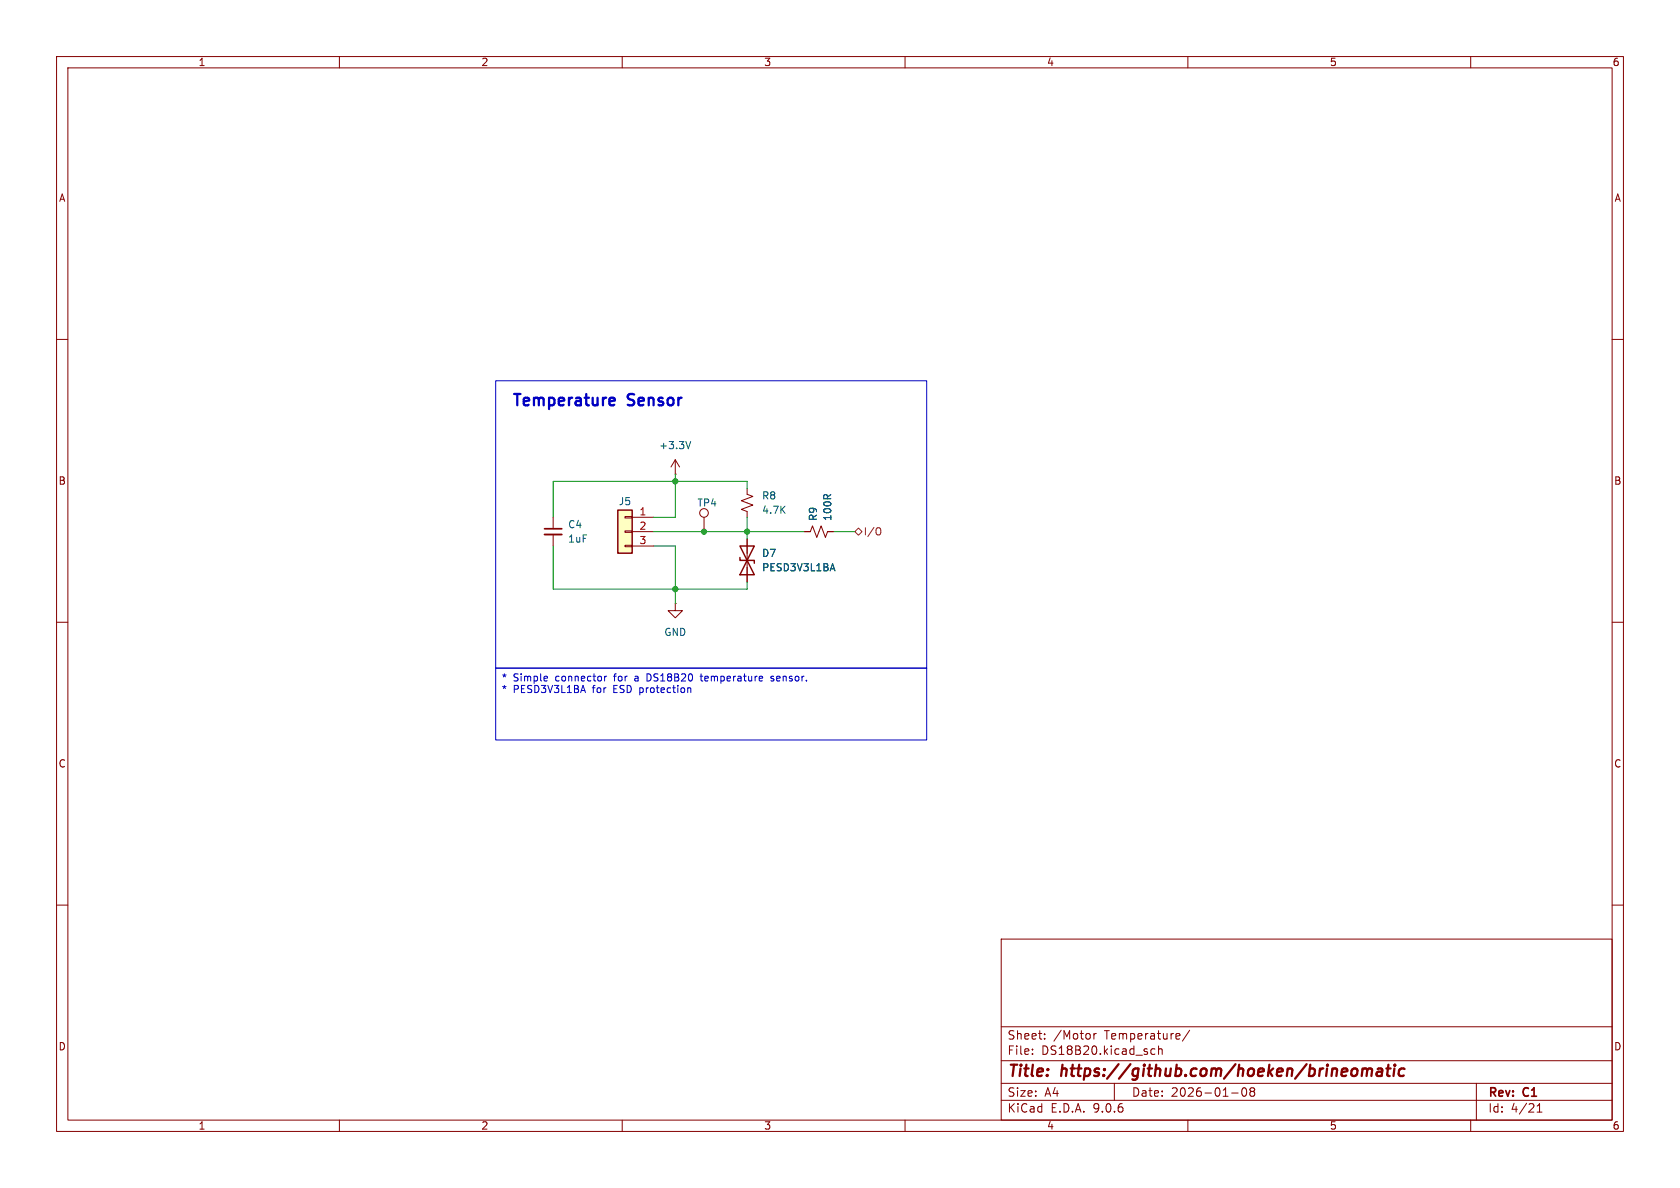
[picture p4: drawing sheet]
<svg xmlns="http://www.w3.org/2000/svg" width="297mm" height="210mm" viewBox="0 0 297 210" stroke-linecap="round" stroke-linejoin="round" font-family="sans-serif">
<g fill="none" stroke="#840000" stroke-width=".18">
<path d="M10 10h277v190h-277zM12 12h273v186h-273zM60 10v2M110 10v2M160 10v2M210 10v2M260 10v2M10 60h2M285 60h2M124.5 91.4v2.6M10 110h2M285 110h2"/>
<path d="M10 160h2M177 166h108v32h-108zM285 160h2M60 198v2M110 198v2M160 198v2M177 194.5h108M177 191.5h108M177 187.5h108M177 181.5h108M182.5 186.3v.1M182.5 185.5v.1"/>
<path d="M184.7 183.6v.1M184.7 182.8v.1M193.4 182.7v1M193.8 182.7l-.3 .1-.1 .2M197 191.5v3M203.5 186.1l.2 .3 .5-.1M204.2 185.5l-.5-.1-.2 .3M204.8 185.5l.2-.1 .4 .1 .1 .9M204.8 184.9v1.5M210 198v2M210.3 182.1l-1.3 2M217.7 193.2h1.2"/>
<path d="M219.7 192.4a.81 .81 0 0 0 .3 1.4l.2-.1 .2-.5-.2-.8M221 192.4v.3l.2 .2M221.2 192.9l-.2 .3v.5l.2 .1 .5-.1 .1-.2-.1-.4-.2-.2M221.2 192.9h.3M221.7 192.4l.1 .3-.3 .2M260 198v2M261 191.5v6.5M271.7 196.6h.9M271.7 195.5l.5-.4v1.5"/>
<circle cx="124.5" cy="90.7" r=".76"/>
</g>
<g fill="none" stroke="#840000" stroke-width=".4">
<path d="M240.9 189.1a.49 .49 0 0 1 .8 .1M240.9 188.9l-.2 1.3M241.7 189.2a.5 .5 0 0 1 .8-.2l-.1 1.2M241.7 189.2l-.1 1M243.6 189l.2-.1 .5 .1v1.2M244.4 189.4h-.7a.4 .4 0 0 0-.4 .4 .4 .4 0 0 0 .3 .4l.7-.1M245.1 188.9h.7M245.5 188.2l-.3 1.7 .1 .2 .4 .1M246.5 188.9l-.2 1.3M246.6 188.2v.2M246.6 188.2l-.1 .1 .1 .1M246.6 188.2l.1 .1-.1 .1"/>
<path d="M248.3 189a.66 .66 0 0 0-1 .3v.5l.1 .3 .2 .1 .6-.1"/>
</g>
<path d="M109.2 90.2h2.6v7.6h-2.6z" fill="#ffffc2"/>
<path d="M109.2 90.2h2.6v7.6h-2.6zM130.8 96.5h2.5l-2.5 5.1h2.5zM130.8 98.6v.5h2.5v.5" fill="none" stroke="#840000" stroke-width=".25"/>
<g fill="none" stroke="#840000" stroke-width=".18">
<path d="M97.8 91.4v2.1M97.8 94.5v2M110.5 91.3h1.3v.3h-1.3zM110.5 93.9h1.3v.2h-1.3zM110.5 96.4h1.3v.2h-1.3zM111.8 91.4h3.8M111.8 94h3.8M111.8 96.5h3.8M119.4 83.8h.1M119.4 81.3l-.8 1.3M119.4 81.3l.7 1.3M119.4 81.3v2.5"/>
<path d="M132.1 86.4v1l1 .4-2 .7 2 .8-2 .7 1 .4v1M132.1 95.3v7.6M142.2 94h1.1l.3-1 .8 2 .8-2 .7 2 .4-1h1M119.4 106.7v1.3h1.2l-1.2 1.2-1.3-1.2h1.3M119.4 106.7h.1"/>
</g>
<path d="M122.1 78l-.4 1.3M147.2 99.6l.4 1.3" fill="none" stroke="#006464" stroke-width=".18"/>
<path d="M96.3 93.5h3" fill="none" stroke="#840000" stroke-width=".3"/>
<path d="M96.3 94.5h3" fill="none" stroke="#840000" stroke-width=".33"/>
<path d="M151.1 94l.7-.7 .6 .7-.6 .6zM155.4 93.3l.1 .1a.81 .81 0 0 1-.1 1.2" fill="none" stroke="#725600" stroke-width=".18"/>
<path d="M97.8 96.5v7.6h34.3v-1.2M115.6 94h26.6M115.6 96.5h3.8v10.2M119.4 83.8v7.6h-3.8M132.1 86.4v-1.3h-34.3v6.3M132.1 91.4v3.9M147.3 94h3.8" fill="none" stroke="#009600" stroke-width=".18"/>
<path d="M87.6 67.3h76.2v50.8h-76.2zM87.6 118.1h76.2v12.7h-76.2zM96.6 119.5l.2 .3-.6 .2M106.9 119.5v.9M107.2 119.5l-.3 .3M114.7 119.1h-.3v1.3h.3M123.8 119.5h.4M123.9 119.1v1.1l.3 .2M136.8 119.6l-.3-.1-.2 .3 .5 .3M96.7 120.3l-.1 .1M121.8 121.6l.3 .2v.6M136.8 120.2l-.2 .2-.3-.1" fill="none" stroke="#0000c2" stroke-width=".18"/>
<path d="M108 70.3l.6 .1 .1 .4-1 .2M108.6 71.6h-.6" fill="none" stroke="#0000c2" stroke-width=".4"/>
<g fill="#009600" stroke="#009600" stroke-width=".18">
<circle cx="119.4" cy="85.1" r=".46"/>
<circle cx="132.1" cy="94" r=".46"/>
<circle cx="124.5" cy="94" r=".46"/>
<circle cx="119.4" cy="104.1" r=".46"/>
</g>
<g font-size="2.8" fill="#0000c2">
<text x="90.4" y="72.3">Temperature</text>
<text x="111.1" y="72.3">Sensor</text>
</g>
<g font-size="2.8" fill="#840000">
<text x="178" y="190.9">Title:</text>
<text x="187.7" y="190.9">https://github.com/hoeken/brineomatic</text>
</g>
<g font-size="2.1" fill="#840000">
<text x="178" y="184">Sheet:</text>
<text x="186.2" y="184">/Motor</text>
<text x="195.3" y="184">Temperature/</text>
<text x="178" y="186.7">File:</text>
<text x="184.1" y="186.7">DS18B20.kicad_sch</text>
<text x="178" y="196.9">KiCad</text>
<text x="178" y="194.1">Size:</text>
<text x="184.7" y="194.1">A4</text>
<text x="185.7" y="196.9">E.D.A.</text>
<text x="193.3" y="196.9">9.0.6</text>
<text x="200" y="194.1">Date:</text>
<text x="207" y="194.1">2026-01-08</text>
<text x="263" y="194.3">Rev:</text>
<text x="263" y="196.9">Id:</text>
<text x="267.1" y="196.9">4/21</text>
<text x="269.4" y="194.3">C1</text>
</g>
<g font-size="1.8" fill="#840000">
<text x="35" y="11.9">1</text>
<text x="85" y="11.9">2</text>
<text x="135" y="11.9">3</text>
<text x="185" y="11.9">4</text>
<text x="235" y="11.9">5</text>
<text x="285" y="11.9">6</text>
<text x="10.3" y="35.9">A</text>
<text x="285.3" y="35.9">A</text>
<text x="10.3" y="85.9">B</text>
<text x="285.3" y="85.9">B</text>
<text x="10.3" y="135.9">C</text>
<text x="285.3" y="135.9">C</text>
<text x="10.3" y="185.9">D</text>
<text x="285.3" y="185.9">D</text>
<text x="35" y="199.9">1</text>
<text x="85" y="199.9">2</text>
<text x="135" y="199.9">3</text>
<text x="185" y="199.9">4</text>
<text x="235" y="199.9">5</text>
<text x="285" y="199.9">6</text>
</g>
<g font-size="1.8" fill="#006464">
<text x="116.4" y="79.6">+3.3V</text>
<text x="109.3" y="89.5">J5</text>
<text x="123.2" y="89.8">TP4</text>
<text x="134.6" y="88.5">R8</text>
<text x="100.3" y="93.6">C4</text>
<text x="134.6" y="91">4.7K</text>
<text x="144.6" y="92.2" transform="rotate(-90 144.6 92.2)">R9</text>
<text x="147.2" y="92.2" transform="rotate(-90 147.2 92.2)">100R</text>
<text x="100.3" y="96.1">1uF</text>
<text x="134.6" y="98.7">D7</text>
<text x="134.6" y="101.2">PESD3V3L1BA</text>
<text x="117.3" y="112.6">GND</text>
</g>
<g font-size="1.8" fill="#a90000">
<text x="113" y="91.2">1</text>
<text x="113" y="93.7">2</text>
<text x="113" y="96.3">3</text>
</g>
<text font-size="1.8" fill="#725600" x="152.6" y="94.8">I/O</text>
<g font-size="1.8" fill="#0000c2">
<text x="88.6" y="120.8">*</text>
<text x="88.6" y="122.8">*</text>
<text x="90.7" y="120.8">Simple</text>
<text x="90.7" y="122.8">PESD3V3L1BA</text>
<text x="98.3" y="120.8">connector</text>
<text x="104.9" y="122.8">for</text>
<text x="108.7" y="122.8">ESD protection</text>
<text x="108.8" y="120.8">for</text>
<text x="112.7" y="120.8">a</text>
<text x="115" y="120.8">DS18B20</text>
<text x="124.8" y="120.8">temperature</text>
<text x="137.4" y="120.8">sensor.</text>
</g>
</svg>
